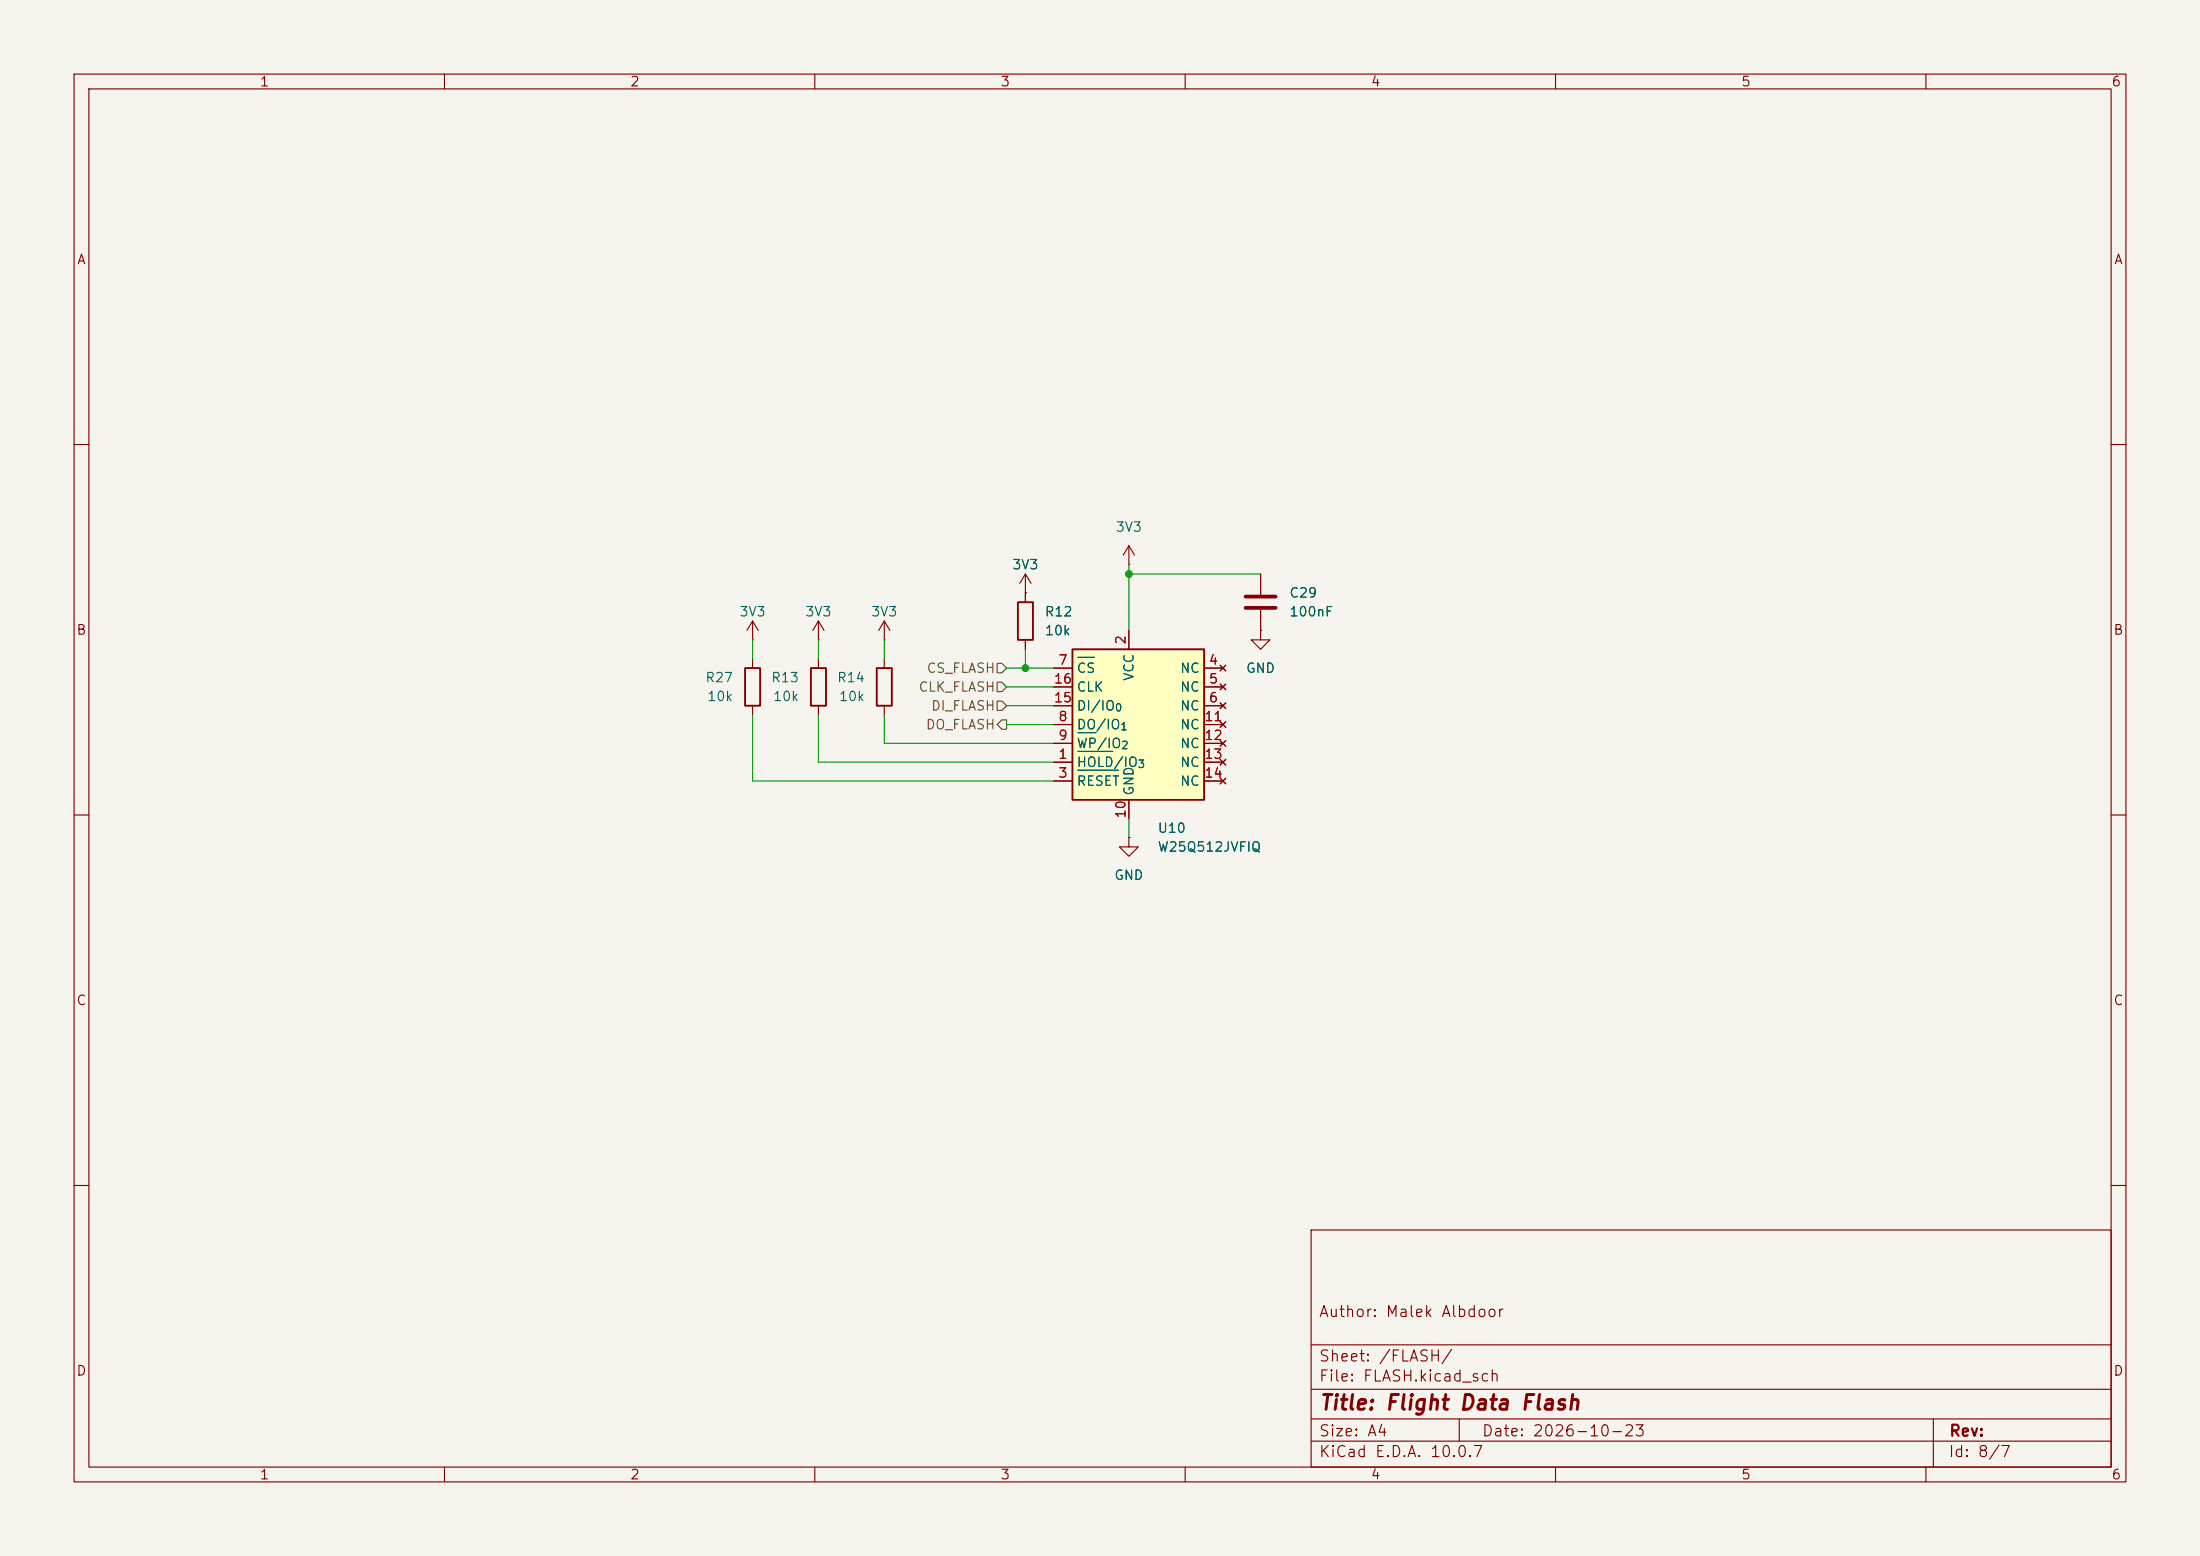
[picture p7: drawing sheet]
(kicad_sch
 (version 20260306)
 (generator "eeschema")
 (generator_version "10.0")
 (paper "A4")
 (title_block
  (title "Flight Data Flash")
  (date "2026-10-23")
  (comment 1 "Author: Malek Albdoor"))
 (lib_symbols
  (symbol "Device:C"
   (pin_numbers (hide yes))
   (pin_names
    (offset 0.254)) (exclude_from_sim no) (in_bom yes) (on_board yes)
   (in_pos_files yes)
   (duplicate_pin_numbers_are_jumpers no)
   (property "Reference" "C" (at 0.635 2.54 0) (show_name no) (do_not_autoplace no) (effects (font (size 1.27 1.27)) (justify left)))
   (property "Value" "C" (at 0.635 -2.54 0) (show_name no) (do_not_autoplace no) (effects (font (size 1.27 1.27)) (justify left)))
   (property "Footprint" "" (at 0.9652 -3.81 0) (show_name no) (do_not_autoplace no) (hide yes) (effects (font (size 1.27 1.27))))
   (property "Datasheet" "" (at 0 0 0) (show_name no) (do_not_autoplace no) (hide yes) (effects (font (size 1.27 1.27))))
   (property "Description" "Unpolarized capacitor" (at 0 0 0) (show_name no) (do_not_autoplace no) (hide yes) (effects (font (size 1.27 1.27))))
   (symbol "C_0_1"
    (polyline (pts (xy -2.032 0.762) (xy 2.032 0.762)) (stroke (width 0.508) (type default)) (fill (type none)))
    (polyline (pts (xy -2.032 -0.762) (xy 2.032 -0.762)) (stroke (width 0.508) (type default)) (fill (type none))))
   (symbol "C_1_1"
    (pin passive line (at 0 3.81 270) (length 2.794) (name "" (effects (font (size 1.27 1.27)))) (number "1" (effects (font (size 1.27 1.27)))))
    (pin passive line (at 0 -3.81 90) (length 2.794) (name "" (effects (font (size 1.27 1.27)))) (number "2" (effects (font (size 1.27 1.27))))))
   (embedded_fonts no))
  (symbol "Device:R"
   (pin_numbers (hide yes))
   (pin_names
    (offset 0)) (exclude_from_sim no) (in_bom yes) (on_board yes)
   (in_pos_files yes)
   (duplicate_pin_numbers_are_jumpers no)
   (property "Reference" "R" (at 2.032 0 90) (show_name no) (do_not_autoplace no) (effects (font (size 1.27 1.27))))
   (property "Value" "R" (at 0 0 90) (show_name no) (do_not_autoplace no) (effects (font (size 1.27 1.27))))
   (property "Footprint" "" (at -1.778 0 90) (show_name no) (do_not_autoplace no) (hide yes) (effects (font (size 1.27 1.27))))
   (property "Datasheet" "" (at 0 0 0) (show_name no) (do_not_autoplace no) (hide yes) (effects (font (size 1.27 1.27))))
   (property "Description" "Resistor" (at 0 0 0) (show_name no) (do_not_autoplace no) (hide yes) (effects (font (size 1.27 1.27))))
   (symbol "R_0_1"
    (rectangle (start -1.016 -2.54) (end 1.016 2.54) (stroke (width 0.254) (type default)) (fill (type none))))
   (symbol "R_1_1"
    (pin passive line (at 0 3.81 270) (length 1.27) (name "" (effects (font (size 1.27 1.27)))) (number "1" (effects (font (size 1.27 1.27)))))
    (pin passive line (at 0 -3.81 90) (length 1.27) (name "" (effects (font (size 1.27 1.27)))) (number "2" (effects (font (size 1.27 1.27))))))
   (embedded_fonts no))
  (symbol "MyKiCAD:W25Q512JVFIQ" (exclude_from_sim no) (in_bom yes) (on_board yes)
   (in_pos_files yes)
   (duplicate_pin_numbers_are_jumpers no)
   (property "Reference" "U" (at -6.35 11.43 0) (show_name no) (do_not_autoplace no) (effects (font (size 1.27 1.27))))
   (property "Value" "W25Q512JVFIQ" (at 7.62 11.43 0) (show_name no) (do_not_autoplace no) (effects (font (size 1.27 1.27))))
   (property "Footprint" "Package_SO:SOIC-16W_7.5x10.3mm_P1.27mm" (at 0 22.86 0) (show_name no) (do_not_autoplace no) (hide yes) (effects (font (size 1.27 1.27))))
   (property "Datasheet" "~" (at 0 25.4 0) (show_name no) (do_not_autoplace no) (hide yes) (effects (font (size 1.27 1.27))))
   (property "Description" "512Mbit / 64MiB Serial Flash Memory, Standard/Dual/Quad SPI, 2.7-3.6V, SOIC-16 300mil with dedicated RESET" (at 0 27.94 0) (show_name no) (do_not_autoplace no) (hide yes) (effects (font (size 1.27 1.27))))
   (symbol "W25Q512JVFIQ_0_1"
    (rectangle (start -7.62 10.16) (end 10.16 -10.16) (stroke (width 0.254) (type default)) (fill (type background))))
   (symbol "W25Q512JVFIQ_1_1"
    (pin bidirectional line (at -10.16 -5.08 0) (length 2.54) (name "~{HOLD}/IO_{3}" (effects (font (size 1.27 1.27)))) (number "1" (effects (font (size 1.27 1.27)))))
    (pin power_in line (at 0 12.7 270) (length 2.54) (name "VCC" (effects (font (size 1.27 1.27)))) (number "2" (effects (font (size 1.27 1.27)))))
    (pin input line (at -10.16 -7.62 0) (length 2.54) (name "~{RESET}" (effects (font (size 1.27 1.27)))) (number "3" (effects (font (size 1.27 1.27)))))
    (pin no_connect line (at 12.7 7.62 180) (length 2.54) (name "NC" (effects (font (size 1.27 1.27)))) (number "4" (effects (font (size 1.27 1.27)))))
    (pin no_connect line (at 12.7 5.08 180) (length 2.54) (name "NC" (effects (font (size 1.27 1.27)))) (number "5" (effects (font (size 1.27 1.27)))))
    (pin no_connect line (at 12.7 2.54 180) (length 2.54) (name "NC" (effects (font (size 1.27 1.27)))) (number "6" (effects (font (size 1.27 1.27)))))
    (pin input line (at -10.16 7.62 0) (length 2.54) (name "~{CS}" (effects (font (size 1.27 1.27)))) (number "7" (effects (font (size 1.27 1.27)))))
    (pin bidirectional line (at -10.16 0 0) (length 2.54) (name "DO/IO_{1}" (effects (font (size 1.27 1.27)))) (number "8" (effects (font (size 1.27 1.27)))))
    (pin bidirectional line (at -10.16 -2.54 0) (length 2.54) (name "~{WP}/IO_{2}" (effects (font (size 1.27 1.27)))) (number "9" (effects (font (size 1.27 1.27)))))
    (pin power_in line (at 0 -12.7 90) (length 2.54) (name "GND" (effects (font (size 1.27 1.27)))) (number "10" (effects (font (size 1.27 1.27)))))
    (pin no_connect line (at 12.7 0 180) (length 2.54) (name "NC" (effects (font (size 1.27 1.27)))) (number "11" (effects (font (size 1.27 1.27)))))
    (pin no_connect line (at 12.7 -2.54 180) (length 2.54) (name "NC" (effects (font (size 1.27 1.27)))) (number "12" (effects (font (size 1.27 1.27)))))
    (pin no_connect line (at 12.7 -5.08 180) (length 2.54) (name "NC" (effects (font (size 1.27 1.27)))) (number "13" (effects (font (size 1.27 1.27)))))
    (pin no_connect line (at 12.7 -7.62 180) (length 2.54) (name "NC" (effects (font (size 1.27 1.27)))) (number "14" (effects (font (size 1.27 1.27)))))
    (pin bidirectional line (at -10.16 2.54 0) (length 2.54) (name "DI/IO_{0}" (effects (font (size 1.27 1.27)))) (number "15" (effects (font (size 1.27 1.27)))))
    (pin input line (at -10.16 5.08 0) (length 2.54) (name "CLK" (effects (font (size 1.27 1.27)))) (number "16" (effects (font (size 1.27 1.27))))))
   (embedded_fonts no))
  (symbol "power:GND"
   (power global)
   (pin_numbers (hide yes))
   (pin_names
    (offset 0) (hide yes)) (exclude_from_sim no) (in_bom yes) (on_board yes)
   (in_pos_files yes)
   (duplicate_pin_numbers_are_jumpers no)
   (property "Reference" "#PWR" (at 0 -6.35 0) (show_name no) (do_not_autoplace no) (hide yes) (effects (font (size 1.27 1.27))))
   (property "Value" "GND" (at 0 -3.81 0) (show_name no) (do_not_autoplace no) (effects (font (size 1.27 1.27))))
   (property "Footprint" "" (at 0 0 0) (show_name no) (do_not_autoplace no) (hide yes) (effects (font (size 1.27 1.27))))
   (property "Datasheet" "" (at 0 0 0) (show_name no) (do_not_autoplace no) (hide yes) (effects (font (size 1.27 1.27))))
   (property "Description" "Power symbol creates a global label with name \"GND\" , ground" (at 0 0 0) (show_name no) (do_not_autoplace no) (hide yes) (effects (font (size 1.27 1.27))))
   (symbol "GND_0_1"
    (polyline (pts (xy 0 0) (xy 0 -1.27) (xy 1.27 -1.27) (xy 0 -2.54) (xy -1.27 -1.27) (xy 0 -1.27)) (stroke (width 0) (type default)) (fill (type none))))
   (symbol "GND_1_1"
    (pin power_in line (at 0 0 270) (length 0) (name "" (effects (font (size 1.27 1.27)))) (number "1" (effects (font (size 1.27 1.27))))))
   (embedded_fonts no))
  (symbol "power:VCC"
   (power global)
   (pin_numbers (hide yes))
   (pin_names
    (offset 0) (hide yes)) (exclude_from_sim no) (in_bom yes) (on_board yes)
   (in_pos_files yes)
   (duplicate_pin_numbers_are_jumpers no)
   (property "Reference" "#PWR" (at 0 -3.81 0) (show_name no) (do_not_autoplace no) (hide yes) (effects (font (size 1.27 1.27))))
   (property "Value" "VCC" (at 0 3.556 0) (show_name no) (do_not_autoplace no) (effects (font (size 1.27 1.27))))
   (property "Footprint" "" (at 0 0 0) (show_name no) (do_not_autoplace no) (hide yes) (effects (font (size 1.27 1.27))))
   (property "Datasheet" "" (at 0 0 0) (show_name no) (do_not_autoplace no) (hide yes) (effects (font (size 1.27 1.27))))
   (property "Description" "Power symbol creates a global label with name \"VCC\"" (at 0 0 0) (show_name no) (do_not_autoplace no) (hide yes) (effects (font (size 1.27 1.27))))
   (symbol "VCC_0_1"
    (polyline (pts (xy -0.762 1.27) (xy 0 2.54)) (stroke (width 0) (type default)) (fill (type none)))
    (polyline (pts (xy 0 2.54) (xy 0.762 1.27)) (stroke (width 0) (type default)) (fill (type none)))
    (polyline (pts (xy 0 0) (xy 0 2.54)) (stroke (width 0) (type default)) (fill (type none))))
   (symbol "VCC_1_1"
    (pin power_in line (at 0 0 90) (length 0) (name "" (effects (font (size 1.27 1.27)))) (number "1" (effects (font (size 1.27 1.27))))))
   (embedded_fonts no)))
 (junction
  (at 152.4 77.47)
  (diameter 0)
  (color 0 0 0 0))
 (junction
  (at 138.43 90.17)
  (diameter 0)
  (color 0 0 0 0))
 (wire
  (pts (xy 135.89 97.79) (xy 142.24 97.79))
  (stroke (width 0) (type default)))
 (wire
  (pts (xy 135.89 95.25) (xy 142.24 95.25))
  (stroke (width 0) (type default)))
 (wire
  (pts (xy 110.49 102.87) (xy 142.24 102.87))
  (stroke (width 0) (type default)))
 (wire
  (pts (xy 119.38 96.52) (xy 119.38 100.33))
  (stroke (width 0) (type default)))
 (wire
  (pts (xy 138.43 90.17) (xy 142.24 90.17))
  (stroke (width 0) (type default)))
 (wire
  (pts (xy 101.6 105.41) (xy 142.24 105.41))
  (stroke (width 0) (type default)))
 (wire
  (pts (xy 135.89 90.17) (xy 138.43 90.17))
  (stroke (width 0) (type default)))
 (wire
  (pts (xy 110.49 96.52) (xy 110.49 102.87))
  (stroke (width 0) (type default)))
 (wire
  (pts (xy 110.49 86.36) (xy 110.49 88.9))
  (stroke (width 0) (type default)))
 (wire
  (pts (xy 101.6 86.36) (xy 101.6 88.9))
  (stroke (width 0) (type default)))
 (wire
  (pts (xy 138.43 87.63) (xy 138.43 90.17))
  (stroke (width 0) (type default)))
 (wire
  (pts (xy 152.4 77.47) (xy 170.18 77.47))
  (stroke (width 0) (type default)))
 (wire
  (pts (xy 152.4 110.49) (xy 152.4 113.03))
  (stroke (width 0) (type default)))
 (wire
  (pts (xy 101.6 96.52) (xy 101.6 105.41))
  (stroke (width 0) (type default)))
 (wire
  (pts (xy 119.38 100.33) (xy 142.24 100.33))
  (stroke (width 0) (type default)))
 (wire
  (pts (xy 119.38 86.36) (xy 119.38 88.9))
  (stroke (width 0) (type default)))
 (wire
  (pts (xy 135.89 92.71) (xy 142.24 92.71))
  (stroke (width 0) (type default)))
 (wire
  (pts (xy 152.4 76.2) (xy 152.4 85.09))
  (stroke (width 0) (type default)))
 (hierarchical_label "DO_FLASH"
  (shape output)
  (at 135.89 97.79 180)
  (effects (font (size 1.27 1.27)) (justify right)))
 (hierarchical_label "DI_FLASH"
  (shape input)
  (at 135.89 95.25 180)
  (effects (font (size 1.27 1.27)) (justify right)))
 (hierarchical_label "CS_FLASH"
  (shape input)
  (at 135.89 90.17 180)
  (effects (font (size 1.27 1.27)) (justify right)))
 (hierarchical_label "CLK_FLASH"
  (shape input)
  (at 135.89 92.71 180)
  (effects (font (size 1.27 1.27)) (justify right)))
 (symbol
  (lib_id "Device:R")
  (at 138.43 83.82 0)
  (unit 1)
  (body_style 1)
  (exclude_from_sim no)
  (in_bom yes)
  (on_board yes)
  (in_pos_files yes)
  (dnp no)
  (fields_autoplaced yes)
  (property "Reference" "R12" (at 140.97 82.55 0) (show_name no) (do_not_autoplace no) (effects (font (size 1.27 1.27)) (justify left)))
  (property "Value" "10k" (at 140.97 85.09 0) (show_name no) (do_not_autoplace no) (effects (font (size 1.27 1.27)) (justify left)))
  (property "Footprint" "Resistor_SMD:R_0603_1608Metric_Pad0.98x0.95mm_HandSolder" (at 138.43 83.82 0) (hide yes) (show_name no) (do_not_autoplace no) (effects (font (size 1.27 1.27))))
  (property "Datasheet" "~" (at 138.43 83.82 0) (hide yes) (show_name no) (do_not_autoplace no) (effects (font (size 1.27 1.27))))
  (property "Description" "Resistor" (at 138.43 83.82 0) (hide yes) (show_name no) (do_not_autoplace no) (effects (font (size 1.27 1.27))))
  (pin "1")
  (pin "2"))
 (symbol
  (lib_id "MyKiCAD:W25Q512JVFIQ")
  (at 152.4 97.79 0)
  (unit 1)
  (body_style 1)
  (exclude_from_sim no)
  (in_bom yes)
  (on_board yes)
  (in_pos_files yes)
  (dnp no)
  (fields_autoplaced yes)
  (property "Reference" "U10" (at 156.21 111.76 0) (show_name no) (do_not_autoplace no) (effects (font (size 1.27 1.27)) (justify left)))
  (property "Value" "W25Q512JVFIQ" (at 156.21 114.3 0) (show_name no) (do_not_autoplace no) (effects (font (size 1.27 1.27)) (justify left)))
  (property "Footprint" "Package_SO:SOIC-16W_7.5x10.3mm_P1.27mm" (at 152.4 74.93 0) (hide yes) (show_name no) (do_not_autoplace no) (effects (font (size 1.27 1.27))))
  (property "Datasheet" "~" (at 152.4 72.39 0) (hide yes) (show_name no) (do_not_autoplace no) (effects (font (size 1.27 1.27))))
  (property "Description" "512Mbit / 64MiB Serial Flash Memory, Standard/Dual/Quad SPI, 2.7-3.6V, SOIC-16 300mil with dedicated RESET" (at 152.4 69.85 0) (hide yes) (show_name no) (do_not_autoplace no) (effects (font (size 1.27 1.27))))
  (pin "6")
  (pin "5")
  (pin "8")
  (pin "7")
  (pin "4")
  (pin "3")
  (pin "2")
  (pin "1")
  (pin "9")
  (pin "10")
  (pin "11")
  (pin "12")
  (pin "13")
  (pin "14")
  (pin "15")
  (pin "16"))
 (symbol
  (lib_id "power:GND")
  (at 170.18 85.09 0)
  (unit 1)
  (body_style 1)
  (exclude_from_sim no)
  (in_bom no)
  (on_board no)
  (in_pos_files no)
  (dnp no)
  (fields_autoplaced yes)
  (property "Reference" "#PWR084" (at 170.18 91.44 0) (hide yes) (show_name no) (do_not_autoplace no) (effects (font (size 1.27 1.27))))
  (property "Value" "GND" (at 170.18 90.17 0) (show_name no) (do_not_autoplace no) (effects (font (size 1.27 1.27))))
  (property "Footprint" "" (at 170.18 85.09 0) (hide yes) (show_name no) (do_not_autoplace no) (effects (font (size 1.27 1.27))))
  (property "Datasheet" "" (at 170.18 85.09 0) (hide yes) (show_name no) (do_not_autoplace no) (effects (font (size 1.27 1.27))))
  (property "Description" "Power symbol creates a global label with name \"GND\" , ground" (at 170.18 85.09 0) (hide yes) (show_name no) (do_not_autoplace no) (effects (font (size 1.27 1.27))))
  (pin "1"))
 (symbol
  (lib_id "power:VCC")
  (at 119.38 86.36 0)
  (mirror y)
  (unit 1)
  (body_style 1)
  (exclude_from_sim no)
  (in_bom no)
  (on_board no)
  (in_pos_files no)
  (dnp no)
  (fields_autoplaced yes)
  (property "Reference" "#PWR083" (at 119.38 80.01 0) (hide yes) (show_name no) (do_not_autoplace no) (effects (font (size 1.27 1.27))))
  (property "Value" "3V3" (at 119.38 82.55 0) (show_name no) (do_not_autoplace no) (effects (font (size 1.27 1.27))))
  (property "Footprint" "" (at 119.38 86.36 0) (hide yes) (show_name no) (do_not_autoplace no) (effects (font (size 1.27 1.27))))
  (property "Datasheet" "" (at 119.38 86.36 0) (hide yes) (show_name no) (do_not_autoplace no) (effects (font (size 1.27 1.27))))
  (property "Description" "Power symbol creates a global label with name \"VCC\"" (at 119.38 86.36 0) (hide yes) (show_name no) (do_not_autoplace no) (effects (font (size 1.27 1.27))))
  (pin "1"))
 (symbol
  (lib_id "Device:C")
  (at 170.18 81.28 0)
  (unit 1)
  (body_style 1)
  (exclude_from_sim no)
  (in_bom yes)
  (on_board yes)
  (in_pos_files yes)
  (dnp no)
  (fields_autoplaced yes)
  (property "Reference" "C29" (at 173.99 80.01 0) (show_name no) (do_not_autoplace no) (effects (font (size 1.27 1.27)) (justify left)))
  (property "Value" "100nF" (at 173.99 82.55 0) (show_name no) (do_not_autoplace no) (effects (font (size 1.27 1.27)) (justify left)))
  (property "Footprint" "Capacitor_SMD:C_0603_1608Metric_Pad1.08x0.95mm_HandSolder" (at 170.18 81.28 0) (hide yes) (show_name no) (do_not_autoplace no) (effects (font (size 1.27 1.27))))
  (property "Datasheet" "~" (at 170.18 81.28 0) (hide yes) (show_name no) (do_not_autoplace no) (effects (font (size 1.27 1.27))))
  (property "Description" "Unpolarized capacitor" (at 170.18 81.28 0) (hide yes) (show_name no) (do_not_autoplace no) (effects (font (size 1.27 1.27))))
  (pin "1")
  (pin "2"))
 (symbol
  (lib_id "power:VCC")
  (at 101.6 86.36 0)
  (mirror y)
  (unit 1)
  (body_style 1)
  (exclude_from_sim no)
  (in_bom no)
  (on_board no)
  (in_pos_files no)
  (dnp no)
  (fields_autoplaced yes)
  (property "Reference" "#PWR0140" (at 101.6 80.01 0) (hide yes) (show_name no) (do_not_autoplace no) (effects (font (size 1.27 1.27))))
  (property "Value" "3V3" (at 101.6 82.55 0) (show_name no) (do_not_autoplace no) (effects (font (size 1.27 1.27))))
  (property "Footprint" "" (at 101.6 86.36 0) (hide yes) (show_name no) (do_not_autoplace no) (effects (font (size 1.27 1.27))))
  (property "Datasheet" "" (at 101.6 86.36 0) (hide yes) (show_name no) (do_not_autoplace no) (effects (font (size 1.27 1.27))))
  (property "Description" "Power symbol creates a global label with name \"VCC\"" (at 101.6 86.36 0) (hide yes) (show_name no) (do_not_autoplace no) (effects (font (size 1.27 1.27))))
  (pin "1"))
 (symbol
  (lib_id "Device:R")
  (at 119.38 92.71 0)
  (mirror y)
  (unit 1)
  (body_style 1)
  (exclude_from_sim no)
  (in_bom yes)
  (on_board yes)
  (in_pos_files yes)
  (dnp no)
  (fields_autoplaced yes)
  (property "Reference" "R14" (at 116.84 91.44 0) (show_name no) (do_not_autoplace no) (effects (font (size 1.27 1.27)) (justify left)))
  (property "Value" "10k" (at 116.84 93.98 0) (show_name no) (do_not_autoplace no) (effects (font (size 1.27 1.27)) (justify left)))
  (property "Footprint" "Resistor_SMD:R_0603_1608Metric_Pad0.98x0.95mm_HandSolder" (at 119.38 92.71 0) (hide yes) (show_name no) (do_not_autoplace no) (effects (font (size 1.27 1.27))))
  (property "Datasheet" "~" (at 119.38 92.71 0) (hide yes) (show_name no) (do_not_autoplace no) (effects (font (size 1.27 1.27))))
  (property "Description" "Resistor" (at 119.38 92.71 0) (hide yes) (show_name no) (do_not_autoplace no) (effects (font (size 1.27 1.27))))
  (pin "1")
  (pin "2"))
 (symbol
  (lib_id "power:VCC")
  (at 110.49 86.36 0)
  (unit 1)
  (body_style 1)
  (exclude_from_sim no)
  (in_bom no)
  (on_board no)
  (in_pos_files no)
  (dnp no)
  (fields_autoplaced yes)
  (property "Reference" "#PWR082" (at 110.49 80.01 0) (hide yes) (show_name no) (do_not_autoplace no) (effects (font (size 1.27 1.27))))
  (property "Value" "3V3" (at 110.49 82.55 0) (show_name no) (do_not_autoplace no) (effects (font (size 1.27 1.27))))
  (property "Footprint" "" (at 110.49 86.36 0) (hide yes) (show_name no) (do_not_autoplace no) (effects (font (size 1.27 1.27))))
  (property "Datasheet" "" (at 110.49 86.36 0) (hide yes) (show_name no) (do_not_autoplace no) (effects (font (size 1.27 1.27))))
  (property "Description" "Power symbol creates a global label with name \"VCC\"" (at 110.49 86.36 0) (hide yes) (show_name no) (do_not_autoplace no) (effects (font (size 1.27 1.27))))
  (pin "1"))
 (symbol
  (lib_id "power:VCC")
  (at 138.43 80.01 0)
  (unit 1)
  (body_style 1)
  (exclude_from_sim no)
  (in_bom no)
  (on_board no)
  (in_pos_files no)
  (dnp no)
  (fields_autoplaced yes)
  (property "Reference" "#PWR081" (at 138.43 73.66 0) (hide yes) (show_name no) (do_not_autoplace no) (effects (font (size 1.27 1.27))))
  (property "Value" "3V3" (at 138.43 76.2 0) (show_name no) (do_not_autoplace no) (effects (font (size 1.27 1.27))))
  (property "Footprint" "" (at 138.43 80.01 0) (hide yes) (show_name no) (do_not_autoplace no) (effects (font (size 1.27 1.27))))
  (property "Datasheet" "" (at 138.43 80.01 0) (hide yes) (show_name no) (do_not_autoplace no) (effects (font (size 1.27 1.27))))
  (property "Description" "Power symbol creates a global label with name \"VCC\"" (at 138.43 80.01 0) (hide yes) (show_name no) (do_not_autoplace no) (effects (font (size 1.27 1.27))))
  (pin "1"))
 (symbol
  (lib_id "Device:R")
  (at 110.49 92.71 0)
  (mirror y)
  (unit 1)
  (body_style 1)
  (exclude_from_sim no)
  (in_bom yes)
  (on_board yes)
  (in_pos_files yes)
  (dnp no)
  (property "Reference" "R13" (at 107.95 91.44 0) (show_name no) (do_not_autoplace no) (effects (font (size 1.27 1.27)) (justify left)))
  (property "Value" "10k" (at 107.95 93.98 0) (show_name no) (do_not_autoplace no) (effects (font (size 1.27 1.27)) (justify left)))
  (property "Footprint" "Resistor_SMD:R_0603_1608Metric_Pad0.98x0.95mm_HandSolder" (at 110.49 92.71 0) (hide yes) (show_name no) (do_not_autoplace no) (effects (font (size 1.27 1.27))))
  (property "Datasheet" "~" (at 110.49 92.71 0) (hide yes) (show_name no) (do_not_autoplace no) (effects (font (size 1.27 1.27))))
  (property "Description" "Resistor" (at 110.49 92.71 0) (hide yes) (show_name no) (do_not_autoplace no) (effects (font (size 1.27 1.27))))
  (pin "1")
  (pin "2"))
 (symbol
  (lib_id "Device:R")
  (at 101.6 92.71 0)
  (mirror y)
  (unit 1)
  (body_style 1)
  (exclude_from_sim no)
  (in_bom yes)
  (on_board yes)
  (in_pos_files yes)
  (dnp no)
  (fields_autoplaced yes)
  (property "Reference" "R27" (at 99.06 91.44 0) (show_name no) (do_not_autoplace no) (effects (font (size 1.27 1.27)) (justify left)))
  (property "Value" "10k" (at 99.06 93.98 0) (show_name no) (do_not_autoplace no) (effects (font (size 1.27 1.27)) (justify left)))
  (property "Footprint" "Resistor_SMD:R_0603_1608Metric_Pad0.98x0.95mm_HandSolder" (at 101.6 92.71 0) (hide yes) (show_name no) (do_not_autoplace no) (effects (font (size 1.27 1.27))))
  (property "Datasheet" "~" (at 101.6 92.71 0) (hide yes) (show_name no) (do_not_autoplace no) (effects (font (size 1.27 1.27))))
  (property "Description" "Resistor" (at 101.6 92.71 0) (hide yes) (show_name no) (do_not_autoplace no) (effects (font (size 1.27 1.27))))
  (pin "1")
  (pin "2"))
 (symbol
  (lib_id "power:GND")
  (at 152.4 113.03 0)
  (unit 1)
  (body_style 1)
  (exclude_from_sim no)
  (in_bom yes)
  (on_board yes)
  (in_pos_files yes)
  (dnp no)
  (fields_autoplaced yes)
  (property "Reference" "#PWR047" (at 152.4 119.38 0) (hide yes) (show_name no) (do_not_autoplace no) (effects (font (size 1.27 1.27))))
  (property "Value" "GND" (at 152.4 118.11 0) (show_name no) (do_not_autoplace no) (effects (font (size 1.27 1.27))))
  (property "Footprint" "" (at 152.4 113.03 0) (hide yes) (show_name no) (do_not_autoplace no) (effects (font (size 1.27 1.27))))
  (property "Datasheet" "" (at 152.4 113.03 0) (hide yes) (show_name no) (do_not_autoplace no) (effects (font (size 1.27 1.27))))
  (property "Description" "Power symbol creates a global label with name \"GND\" , ground" (at 152.4 113.03 0) (hide yes) (show_name no) (do_not_autoplace no) (effects (font (size 1.27 1.27))))
  (pin "1"))
 (symbol
  (lib_id "power:VCC")
  (at 152.4 76.2 0)
  (unit 1)
  (body_style 1)
  (exclude_from_sim no)
  (in_bom yes)
  (on_board yes)
  (in_pos_files yes)
  (dnp no)
  (fields_autoplaced yes)
  (property "Reference" "#PWR042" (at 152.4 80.01 0) (hide yes) (show_name no) (do_not_autoplace no) (effects (font (size 1.27 1.27))))
  (property "Value" "3V3" (at 152.4 71.12 0) (show_name no) (do_not_autoplace no) (effects (font (size 1.27 1.27))))
  (property "Footprint" "" (at 152.4 76.2 0) (hide yes) (show_name no) (do_not_autoplace no) (effects (font (size 1.27 1.27))))
  (property "Datasheet" "" (at 152.4 76.2 0) (hide yes) (show_name no) (do_not_autoplace no) (effects (font (size 1.27 1.27))))
  (property "Description" "Power symbol creates a global label with name \"VCC\"" (at 152.4 76.2 0) (hide yes) (show_name no) (do_not_autoplace no) (effects (font (size 1.27 1.27))))
  (pin "1")))
